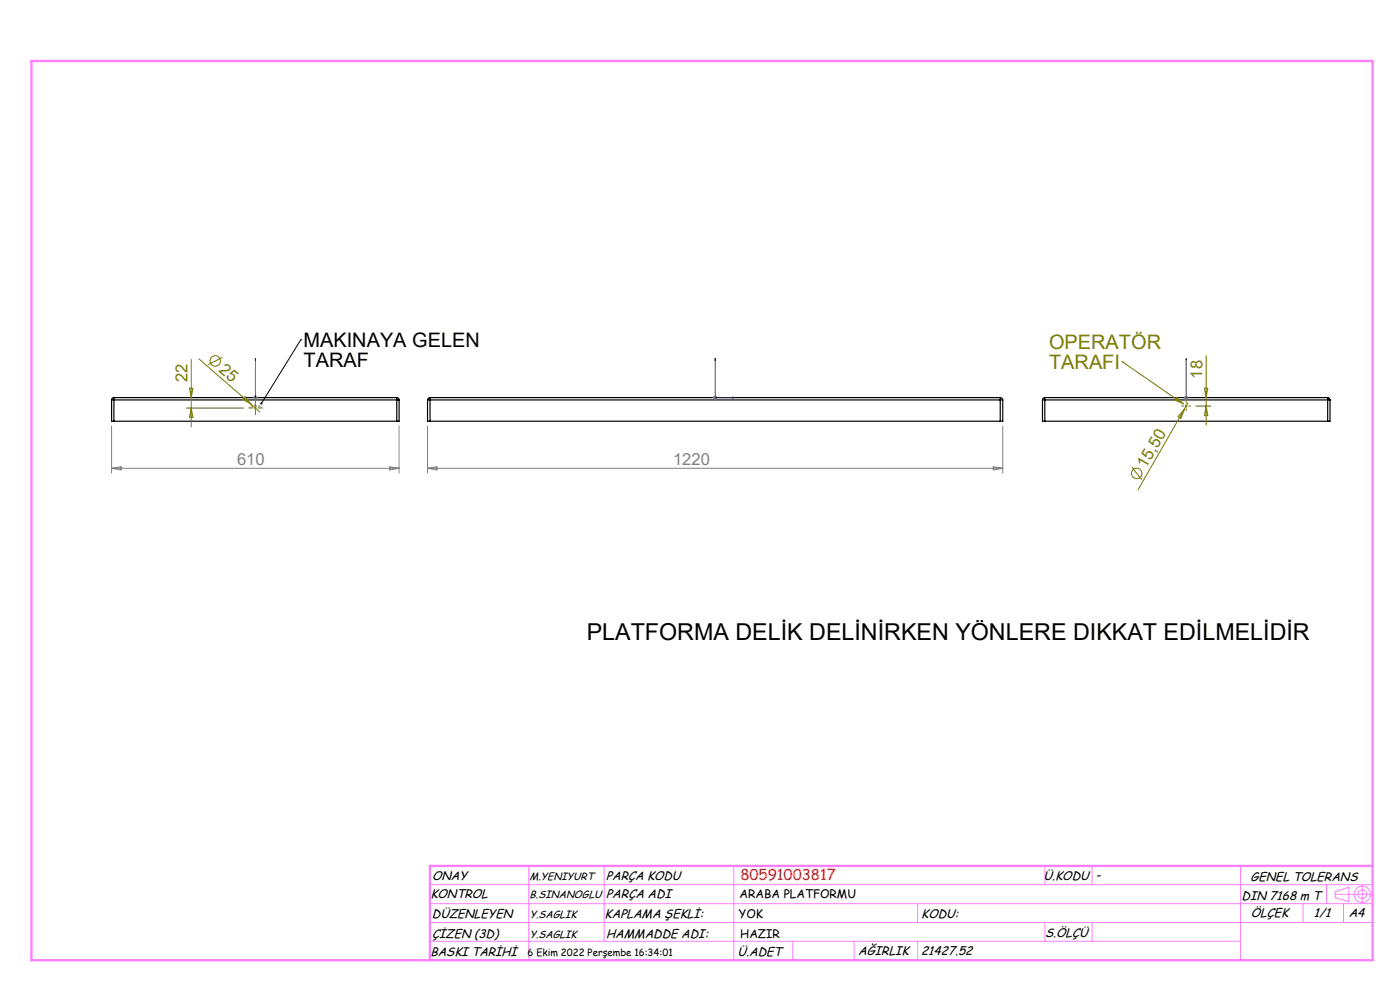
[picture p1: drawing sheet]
<svg xmlns="http://www.w3.org/2000/svg" width="297mm" height="210mm" viewBox="0 0 297 210" stroke-linecap="round" stroke-linejoin="round" font-family="sans-serif">
<g fill="none" stroke="#ff80ff" stroke-width=".21">
<path d="M91.2 187.7h200M91.2 191.7h200M91.2 195.7h200M91.2 199.7h172M128.2 183.7v16M155.7 183.7v20M168.2 199.7v4M181.2 199.7v4M194.7 191.7v4M221.7 183.7v4M221.7 195.7v4M231.7 183.7v4"/>
<path d="M231.7 195.7v4M263.2 183.7v20M276.4 191.7v4M281.4 187.7v4M283.2 189.7h7.8M283.2 189.2l3-1v3l-3-.8zM285 191.7v4M289 187.8v3.8"/>
<circle cx="289" cy="189.7" r=".93"/>
<circle cx="289" cy="189.7" r="1.74"/>
</g>
<g fill="none" stroke="#000" stroke-width=".25">
<path d="M23.7 84.8h.5M23.7 84.8v4.6h.5M24.2 84.3v.5M24.2 84.3l-.4 .2-.1 .3M24.2 89.4h60M24.2 84.8h60M24.2 84.3h60M24.2 84.8v4.6M84.2 84.8h.5M84.2 84.3l.3 .2 .2 .3M84.2 84.3v.5M84.2 84.8v4.6"/>
<path d="M84.7 84.8v4.6h-.5M90.7 84.8h.5M90.7 84.8v4.6h.5M91.2 84.3l-.3 .2-.2 .3M91.2 84.3v.5M91.2 84.8v4.6M91.2 89.4h121M91.2 84.8h121M91.2 84.3h121M212.2 84.3v.5M212.2 84.3a.49 .49 0 0 1 .5 .5M212.2 84.8h.5"/>
<path d="M212.2 84.8v4.6M212.7 84.8v4.6h-.5M221.2 84.8h.5M221.2 84.8v4.6h.5M221.7 84.3l-.4 .2-.1 .3M221.7 84.3v.5M221.7 89.4h60M221.7 84.8h60M221.7 84.3h60M221.7 84.8v4.6M281.7 84.3v.5M281.7 84.3l.3 .2 .2 .3"/>
<path d="M281.7 84.8h.5M281.7 84.8v4.6M282.2 84.8v4.6h-.5M91.2 203.7h200"/>
</g>
<path d="M194.7 199.7v4" fill="none" stroke="#c0c0c0" stroke-width=".21"/>
<path d="M112.2 183.7v20" fill="none" stroke="#ff80ff" stroke-width=".25"/>
<path d="M6.7 12.9h284.5v190.8h-284.5zM291.2 183.7h-200v20" fill="none" stroke="#ff80ff" stroke-width=".5"/>
<g fill="none" stroke="#808000" stroke-width=".21">
<path d="M40.6 76.2v14.3M42.2 76.1l11 9.6M47.2 75.8l-3 1.6M238.1 76.7h.1M238.1 76.7l12.9 9M255.9 75.5v14.7M39.6 86.6h12.1M40.2 82.4h.7l-.3 1.9zM40.6 86.6l.3 1.9h-.7zM52 84.2l1.2 1.5-1.7-1zM53.2 85.7l1.9 1.7M53.9 86.1h.5"/>
<path d="M53.9 86.6h.5M54.2 85.9v.9M240.1 99.1l2.1 2.7M249.6 84.2l1.4 1.5-1.8-.9zM251.2 86.8l-9.8 17.1M251.2 86.8l-.7 1.9-.6-.3zM251.4 86.1h.5M251.6 85.9v.5M252 85.5l-.8 1.3M253.7 86.1h3.2M255.5 82.4h.7l-.3 1.9zM255.9 86.1l.3 2.1h-.7z"/>
<circle cx="45.7" cy="76.6" r="1.11"/>
<circle cx="241.2" cy="100.4" r="1.09"/>
</g>
<path d="M54.2 76v.4v-.4M54.2 76v8.3M151.7 76l.1 .4h-.2zM151.7 76v8.3h4.2M251.6 76v.4v-.4M251.6 76v8.3M54.2 84.2v.2zM54.2 84.3h.1M155.5 84.2l.4 .1-.4 .1zM251.6 84.2v.2zM251.6 84.3h.1" fill="none" stroke="#00f" stroke-width=".21"/>
<g fill="none" stroke="#808080" stroke-width=".21">
<path d="M23.7 99.3h61M23.7 90.3v10.1M23.7 99.3l2-.3v.7zM53.7 84.3h1M53.8 84l.7 .7M54.2 83.8v1M54.5 84l-.7 .7M82.7 99l2 .3-2 .4zM84.7 90.3v10.1M90.7 90.3v10.1M90.7 99.3h122M90.7 99.3l2-.3v.7z"/>
<path d="M151.2 84.3h1M151.3 84l.8 .7M151.7 83.8v1M152.1 84l-.8 .7M210.7 99l2 .3-2 .4zM212.7 90.3v10.1M251.1 84.3h1M251.3 84l.7 .7M251.6 83.8v1M252 84l-.7 .7"/>
</g>
<path d="M53.7 86.1h-.5M53.7 86.5h-1M54.2 85.6v-.5M54.2 86.6v.6M54.2 86v-1M54.2 87v1M54.7 86.1h.5M54.7 86.5h1M251.2 86.1h-.6M251.7 85.6v-.5M251.7 86.6v.6M252.2 86.1h.5" fill="none" stroke="#808000" stroke-width=".21" stroke-dasharray="15.2 1.3 1.3 1.3" stroke-linecap="butt"/>
<path d="M63.8 72.1h.1M63.8 72.1l-8.3 13.5" fill="none" stroke="#000" stroke-width=".21"/>
<path d="M55.3 85.4h.1a.24 .24 0 0 1 .3 .3 .24 .24 0 0 1-.4 .1l.2-.2-.2 .2z" fill="#000"/>
<path d="M249.6 84.2l1.4 1.5-1.8-.9z" fill="#808000"/>
<g fill="#00f">
<path d="M155.5 84.2l.4 .1-.4 .1zM151.7 76l.1 .4h-.2z"/>
<path d="M251.6 84.2v.2zM251.6 76v.4z"/>
<path d="M54.2 84.2v.2zM54.2 76v.4z"/>
</g>
<text font-size="4.9" x="124.5" y="135.8">PLATFORMA DELİK DELİNİRKEN YÖNLERE DIKKAT EDİLMELİDİR</text>
<g font-size="4.2">
<text x="64.4" y="73.6">MAKINAYA GELEN</text>
<text x="64.4" y="77.8">TARAF</text>
</g>
<g font-size="4.2" fill="#808000">
<text x="222.6" y="74.1">OPERATÖR</text>
<text x="222.6" y="78.3">TARAFI</text>
</g>
<g font-size="3.5" fill="#808000">
<text x="39.8" y="81.1" transform="rotate(-90 39.8 81.1)">22</text>
<text x="46.3" y="78.6" transform="rotate(41 46.3 78.6)">25</text>
<text x="255.1" y="80.3" transform="rotate(-90 255.1 80.3)">18</text>
<text x="243.1" y="99.4" transform="rotate(-60 243.1 99.4)">15,50</text>
</g>
<g font-size="3.5" fill="#808080">
<text x="50.3" y="98.5">610</text>
<text x="142.8" y="98.5">1220</text>
</g>
<text font-size="3.2" fill="#f00" x="157.1" y="186.7">80591003817</text>
<g font-size="2.6">
<text x="91.3" y="190.6">KONTROL</text>
<text x="91.7" y="186.6">ONAY</text>
<text x="128.6" y="186.6">PARÇA KODU</text>
<text x="128.6" y="190.6">PARÇA ADI</text>
<text x="221.4" y="186.7">Ü.KODU</text>
<text x="232.5" y="186.4">-</text>
<text x="263.4" y="190.9">DIN 7168 m T</text>
<text x="265.3" y="186.9">GENEL TOLERANS</text>
<text x="91.6" y="194.8">DÜZENLEYEN</text>
<text x="128.3" y="194.8">KAPLAMA ŞEKLİ:</text>
<text x="195.4" y="194.8">KODU:</text>
<text x="265.4" y="194.6">ÖLÇEK</text>
<text x="278.8" y="194.6">1/1</text>
<text x="286.1" y="194.6">A4</text>
<text x="91.3" y="202.8">BASKI TARİHİ</text>
<text x="91.7" y="198.9">ÇİZEN (3D)</text>
<text x="128.6" y="198.9">HAMMADDE ADI:</text>
<text x="156.4" y="202.8">Ü.ADET</text>
<text x="182.1" y="202.7">AĞIRLIK</text>
<text x="195.4" y="202.7">21427.52</text>
<text x="221.7" y="198.7">S.ÖLÇÜ</text>
</g>
<g font-size="2.5">
<text x="156.9" y="190.6">ARABA PLATFORMU</text>
<text x="156.8" y="194.8">YOK</text>
<text x="157" y="198.9">HAZIR</text>
</g>
<g font-size="2.2">
<text x="112.4" y="190.6">B.SINANOGLU</text>
<text x="112.4" y="186.6">M.YENIYURT</text>
<text x="112.4" y="194.8">Y.SAGLIK</text>
<text x="112.4" y="198.9">Y.SAGLIK</text>
</g>
<text font-size="2.1" x="111.9" y="202.9">6 Ekim 2022 Perşembe 16:34:01</text>
</svg>
